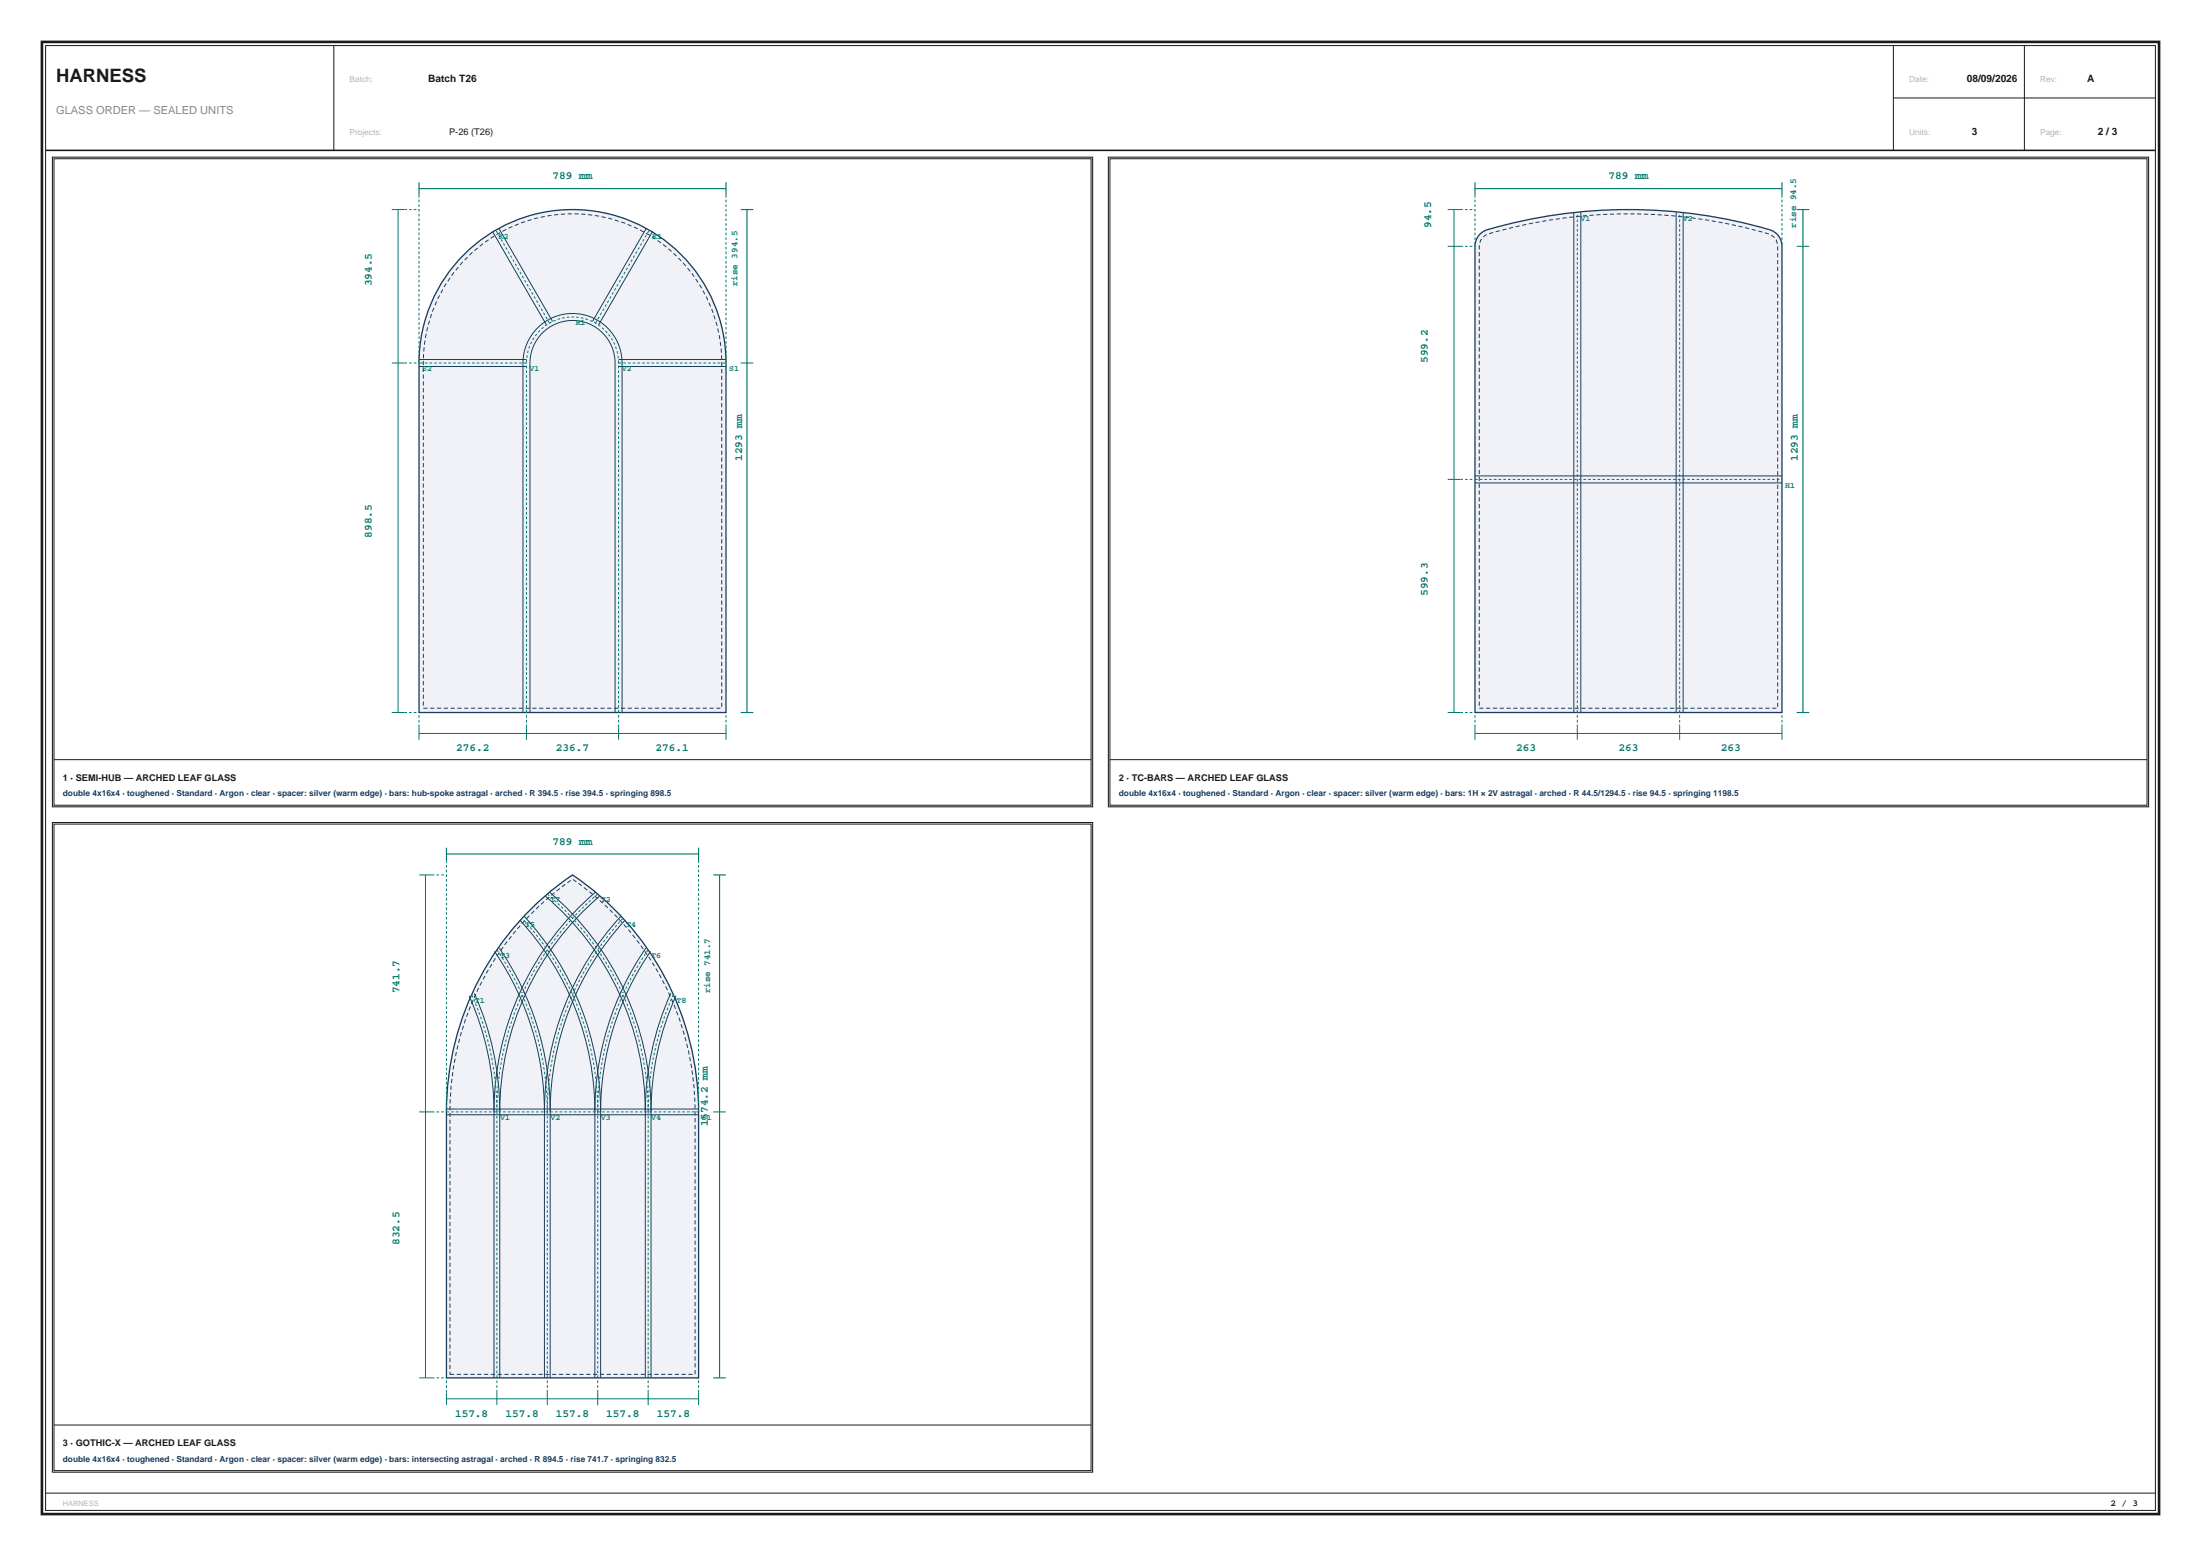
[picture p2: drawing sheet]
<svg xmlns="http://www.w3.org/2000/svg" width="420mm" height="297mm" viewBox="0 0 420 297" stroke-linecap="round" stroke-linejoin="round" font-family="sans-serif">
<path d="M8 8h404v281h-404z" fill="none" stroke="#1a1a1a" stroke-width=".5"/>
<path d="M8.7 8.7h402.6v279.6h-402.6zM63.7 8.7v20M361.3 8.7v20M361.3 18.7h50M386.3 8.7v20M10.3 30.3h197.9v123.4h-197.9zM10.3 145h197.9" fill="none" stroke="#1a1a1a" stroke-width=".19"/>
<path d="M8.7 28.7h402.6" fill="none" stroke="#1a1a1a" stroke-width=".3"/>
<path d="M10 30h198.5v124h-198.5z" fill="none" stroke="#1a1a1a" stroke-width=".2"/>
<path d="M88.5 48.6a29.3 29.3 0 0 1 32-6.4 29.3 29.3 0 0 1 18 27.1v66.7h-58.5v-66.7a29.2 29.2 0 0 1 8.5-20.7z" fill="#f0f2f7" stroke="#1a3b5c" stroke-width=".25"/>
<path d="M89.1 49.2a28.5 28.5 0 0 1 31-6.2 28.5 28.5 0 0 1 17.6 26.3v65.9h-56.9v-65.9a28.4 28.4 0 0 1 8.3-20.1z" fill="none" stroke="#1a3b5c" stroke-width=".19" stroke-dasharray=".8 .5" stroke-linecap="butt"/>
<path d="M94 44.3l10.3 17.7M95.2 43.6l10.2 17.7M123.3 43.6l-10.2 17.7M124.5 44.3l-10.3 17.7M80 68.6h20.5M80 70h20.5M118 68.6h20.5M118 70h20.5M99.8 136v-66.7a9.5 9.5 0 0 1 9.5-9.5 9.5 9.5 0 0 1 9.4 9.5v66.7M101.1 136v-66.7a8.1 8.1 0 0 1 8.2-8.1 8.1 8.1 0 0 1 8.1 8.1v66.7" fill="none" stroke="#1a3b5c" stroke-width=".19"/>
<g fill="none" stroke="#00786b" stroke-width=".19" stroke-dasharray=".5 .4" stroke-linecap="butt">
<path d="M80 37.2v32.1M138.5 37.2v32.1M77.2 40h2.8M77.2 69.3h2.8M100.5 69.3h-20.5M104.9 61.7l-10.3-17.8M113.6 61.7l10.3-17.8M118 69.3a8.8 8.8 0 0 0-8.8-8.8 8.8 8.8 0 0 0-8.7 8.8M118 69.3h20.5M77.2 136h2.8M80 138.8v-2.8M100.5 136v-66.7"/>
<path d="M100.5 138.8v-2.8M118 136v-66.7M118 138.8v-2.8M138.5 138.8v-2.8"/>
</g>
<path d="M74.8 40h2.4M76 40v96M74.8 69.3h2.4M141.3 69.3h2.4M74.8 136h2.4M80 138.8v2.4M100.5 138.8v2.4M118 138.8v2.4M138.5 138.8v2.4M80 140h58.5" fill="none" stroke="#00786b" stroke-width=".19"/>
<path d="M80 36h58.5M80 34.8v2.4M138.5 34.8v2.4M141.3 40h2.4M142.5 40v96M141.3 136h2.4" fill="none" stroke="#00786b" stroke-width=".22"/>
<path d="M211.5 30h198.5v124h-198.5z" fill="none" stroke="#1a1a1a" stroke-width=".2"/>
<path d="M211.8 30.3h197.9v123.4h-197.9zM211.8 145h197.9" fill="none" stroke="#1a1a1a" stroke-width=".19"/>
<path d="M282.3 44.8a5.9 5.9 0 0 1 3.8-1.6 95.4 95.4 0 0 1 52.1 .9 3.3 3.3 0 0 1 1.8 2.9v89h-58.5v-89a3.3 3.3 0 0 1 .8-2.2z" fill="#f0f2f7" stroke="#1a3b5c" stroke-width=".25"/>
<path d="M283.1 45.1l.5-.3a93.9 93.9 0 0 1 54.3 0 2.49 2.49 0 0 1 1.3 2.2v88.2h-56.9v-88.2a2.49 2.49 0 0 1 .8-1.9z" fill="none" stroke="#1a3b5c" stroke-width=".19" stroke-dasharray=".8 .5" stroke-linecap="butt"/>
<path d="M300.3 40.5v95.5M301.7 40.5v95.5M319.8 40.5v95.5M321.2 40.5v95.5M281.5 90.8h58.5M281.5 92.2h58.5" fill="none" stroke="#1a3b5c" stroke-width=".19"/>
<g fill="none" stroke="#00786b" stroke-width=".19" stroke-dasharray=".5 .4" stroke-linecap="butt">
<path d="M281.5 37.2v9.8M340 37.2v9.8M278.7 47h2.8M278.7 40h2.8M278.7 91.5h2.8M281.5 91.5h58.5M278.7 136h2.8M281.5 138.8v-2.8M301 136v-95.5M301 138.8v-2.8M320.5 136v-95.5M320.5 138.8v-2.8"/>
<path d="M340 138.8v-2.8"/>
</g>
<path d="M276.3 47h2.4M276.3 40h2.4M277.5 40v96M342.8 47h2.4M276.3 91.5h2.4M276.3 136h2.4M281.5 138.8v2.4M301 138.8v2.4M320.5 138.8v2.4M340 138.8v2.4M281.5 140h58.5" fill="none" stroke="#00786b" stroke-width=".19"/>
<path d="M281.5 36h58.5M281.5 34.8v2.4M340 34.8v2.4M342.8 40h2.4M344 40v96M342.8 136h2.4" fill="none" stroke="#00786b" stroke-width=".22"/>
<path d="M10 157h198.5v124h-198.5z" fill="none" stroke="#1a1a1a" stroke-width=".2"/>
<path d="M10.3 157.3h197.9v123.4h-197.9zM10.3 272h197.9" fill="none" stroke="#1a1a1a" stroke-width=".19"/>
<path d="M102 172.9a54.6 54.6 0 0 1 7.2-5.9 54.6 54.6 0 0 1 24.1 45.2v50.8h-48.1v-50.8a54.6 54.6 0 0 1 16.8-39.3z" fill="#f0f2f7" stroke="#1a3b5c" stroke-width=".25"/>
<path d="M102.2 173.6a53.9 53.9 0 0 1 7-5.8 53.9 53.9 0 0 1 23.4 44.4v50.1h-46.7v-50.1a53.9 53.9 0 0 1 16.3-38.6z" fill="none" stroke="#1a3b5c" stroke-width=".19" stroke-dasharray=".8 .5" stroke-linecap="butt"/>
<g fill="none" stroke="#1a3b5c" stroke-width=".19">
<path d="M99.2 175.6a54 54 0 0 1 14.3 36.6M100 174.9a55.1 55.1 0 0 1 14.6 37.3M104.1 171.1a54 54 0 0 1 19 41.1M104.8 170.2a55.1 55.1 0 0 1 19.4 42M113.7 170.2a55.1 55.1 0 0 0-19.4 42M114.4 171.1a54 54 0 0 0-19 41.1M118.5 174.9a55.1 55.1 0 0 0-14.6 37.3M119.3 175.6a54 54 0 0 0-14.3 36.6M89.5 190.1a54 54 0 0 1 4.8 22.1M90.5 189.6a55.1 55.1 0 0 1 4.9 22.6M94.4 181.6a54 54 0 0 1 9.5 30.6M95.3 181a55.1 55.1 0 0 1 9.7 31.2"/>
<path d="M123.2 181a55.1 55.1 0 0 0-9.7 31.2M124.1 181.6a54 54 0 0 0-9.5 30.6M128 189.6a55.1 55.1 0 0 0-4.9 22.6M129 190.1a54 54 0 0 0-4.8 22.1M85.2 211.7h48.1M85.2 212.8h48.1M94.3 212.2v50.8M95.4 212.2v50.8M103.9 212.2v50.8M105 212.2v50.8M113.5 212.2v50.8M114.6 212.2v50.8"/>
<path d="M123.1 212.2v50.8M124.2 212.2v50.8"/>
</g>
<g fill="none" stroke="#00786b" stroke-width=".19" stroke-dasharray=".5 .4" stroke-linecap="butt">
<path d="M82.4 167h2.8M85.2 164.2v48M114.1 170.6a54.6 54.6 0 0 0-19.3 41.6M118.9 175.3a54.6 54.6 0 0 0-14.5 36.9M133.3 164.2v48M123.7 181.3a54.6 54.6 0 0 0-9.6 30.9M128.5 189.8a54.6 54.6 0 0 0-4.8 22.4M82.4 212.2h2.8M85.2 212.2h48.1M94.8 212.2a54.6 54.6 0 0 0-4.8-22.4M104.4 212.2a54.6 54.6 0 0 0-9.6-30.9M114.1 212.2a54.6 54.6 0 0 0-14.5-36.9"/>
<path d="M123.7 212.2a54.6 54.6 0 0 0-19.3-41.6M82.4 263h2.8M85.2 265.8v-2.8M94.8 263v-50.8M94.8 265.8v-2.8M104.4 263v-50.8M104.4 265.8v-2.8M114.1 263v-50.8M114.1 265.8v-2.8M123.7 263v-50.8M123.7 265.8v-2.8M133.3 265.8v-2.8"/>
</g>
<path d="M80 167h2.4M81.2 167v96M80 212.2h2.4M136.1 212.2h2.4M80 263h2.4M85.2 267h48.1M85.2 265.8v2.4M94.8 265.8v2.4M104.4 265.8v2.4M114.1 265.8v2.4M123.7 265.8v2.4M133.3 265.8v2.4" fill="none" stroke="#00786b" stroke-width=".19"/>
<path d="M85.2 163h48.1M85.2 161.8v2.4M133.3 161.8v2.4M136.1 167h2.4M137.3 167v96M136.1 263h2.4" fill="none" stroke="#00786b" stroke-width=".22"/>
<path d="M8.7 285h402.6" fill="none" stroke="#1a1a1a" stroke-width=".19"/>
<text font-size="3.5" fill="#1a1a1a" x="10.7" y="15.7">HARNESS</text>
<text font-size="2.1" fill="#888" x="10.7" y="21.7">GLASS ORDER — SEALED UNITS</text>
<g font-size="2.1" fill="#00796b">
<text x="105.4" y="34.2">789 mm</text>
<text x="306.9" y="34.2">789 mm</text>
<text x="273.1" y="43.5" transform="rotate(-90 273.1 43.5)">94.5</text>
<text x="71" y="54.6" transform="rotate(-90 71 54.6)">394.5</text>
<text x="272.5" y="69.3" transform="rotate(-90 272.5 69.3)">599.2</text>
<text x="141.6" y="88" transform="rotate(-90 141.6 88)">1293 mm</text>
<text x="343.1" y="88" transform="rotate(-90 343.1 88)">1293 mm</text>
<text x="71" y="102.6" transform="rotate(-90 71 102.6)">898.5</text>
<text x="272.5" y="113.8" transform="rotate(-90 272.5 113.8)">599.3</text>
<text x="87" y="143.4">276.2</text>
<text x="106.1" y="143.4">236.7</text>
<text x="125.1" y="143.4">276.1</text>
<text x="289.3" y="143.4">263</text>
<text x="308.8" y="143.4">263</text>
<text x="328.4" y="143.4">263</text>
<text x="105.4" y="161.2">789 mm</text>
<text x="76.2" y="189.6" transform="rotate(-90 76.2 189.6)">741.7</text>
<text x="135.1" y="215" transform="rotate(-90 135.1 215)">1574.2 mm</text>
<text x="76.2" y="237.6" transform="rotate(-90 76.2 237.6)">832.5</text>
<text x="86.8" y="270.4">157.8</text>
<text x="96.5" y="270.4">157.8</text>
<text x="106.1" y="270.4">157.8</text>
<text x="115.7" y="270.4">157.8</text>
<text x="125.3" y="270.4">157.8</text>
</g>
<g font-size="1.9" fill="#1a1a1a">
<text x="81.7" y="15.7">Batch T26</text>
<text x="375.3" y="15.7">08/09/2026</text>
<text x="398.3" y="15.7">A</text>
<text x="376.3" y="25.7">3</text>
<text x="400.3" y="25.7">2 / 3</text>
</g>
<g font-size="1.8" fill="#1a1a1a">
<text x="85.7" y="25.7">P-26 (T26)</text>
<text x="12" y="149">1 · SEMI-HUB — ARCHED LEAF GLASS</text>
<text x="213.5" y="149">2 · TC-BARS — ARCHED LEAF GLASS</text>
<text x="12" y="276">3 · GOTHIC-X — ARCHED LEAF GLASS</text>
<text x="402.7" y="287.5">2 / 3</text>
</g>
<g font-size="1.8" fill="#00796b">
<text x="342.8" y="43.5" transform="rotate(-90 342.8 43.5)">rise 94.5</text>
<text x="140.7" y="54.6" transform="rotate(-90 140.7 54.6)">rise 394.5</text>
<text x="135.5" y="189.6" transform="rotate(-90 135.5 189.6)">rise 741.7</text>
</g>
<g font-size="1.6" fill="#b4b4b4">
<text x="66.7" y="15.7">Batch:</text>
<text x="364.3" y="15.7">Date:</text>
<text x="389.3" y="15.7">Rev:</text>
<text x="66.7" y="25.7">Projects:</text>
<text x="364.3" y="25.7">Units:</text>
<text x="389.3" y="25.7">Page:</text>
</g>
<g font-size="1.6" fill="#00796b">
<text x="95.2" y="45.5">K2</text>
<text x="124.5" y="45.5">K1</text>
<text x="301.6" y="42.1">V1</text>
<text x="321.1" y="42.1">V2</text>
<text x="109.9" y="62.1">R1</text>
<text x="80.6" y="70.9">S2</text>
<text x="101.1" y="70.9">V1</text>
<text x="118.6" y="70.9">V2</text>
<text x="139.1" y="70.9">S1</text>
<text x="340.6" y="93.1">H1</text>
<text x="105" y="172.2">T7</text>
<text x="114.7" y="172.2">T2</text>
<text x="100.2" y="176.9">T5</text>
<text x="119.5" y="176.9">T4</text>
<text x="95.4" y="182.9">T3</text>
<text x="124.3" y="182.9">T6</text>
<text x="90.6" y="191.4">T1</text>
<text x="129.1" y="191.4">T8</text>
<text x="95.4" y="213.8">V1</text>
<text x="105" y="213.8">V2</text>
<text x="114.7" y="213.8">V3</text>
<text x="124.3" y="213.8">V4</text>
<text x="133.9" y="213.8">S1</text>
</g>
<g font-size="1.6" fill="#1a3a5c">
<text x="12" y="152">double 4x16x4 · toughened · Standard · Argon · clear · spacer: silver (warm edge) · bars: hub-spoke astragal · arched · R 394.5 · rise 394.5 · springing 898.5</text>
<text x="213.5" y="152">double 4x16x4 · toughened · Standard · Argon · clear · spacer: silver (warm edge) · bars: 1H × 2V astragal · arched · R 44.5/1294.5 · rise 94.5 · springing 1198.5</text>
<text x="12" y="279">double 4x16x4 · toughened · Standard · Argon · clear · spacer: silver (warm edge) · bars: intersecting astragal · arched · R 894.5 · rise 741.7 · springing 832.5</text>
</g>
<text font-size="1.4" fill="#b4b4b4" x="12" y="287.5">HARNESS</text>
</svg>
